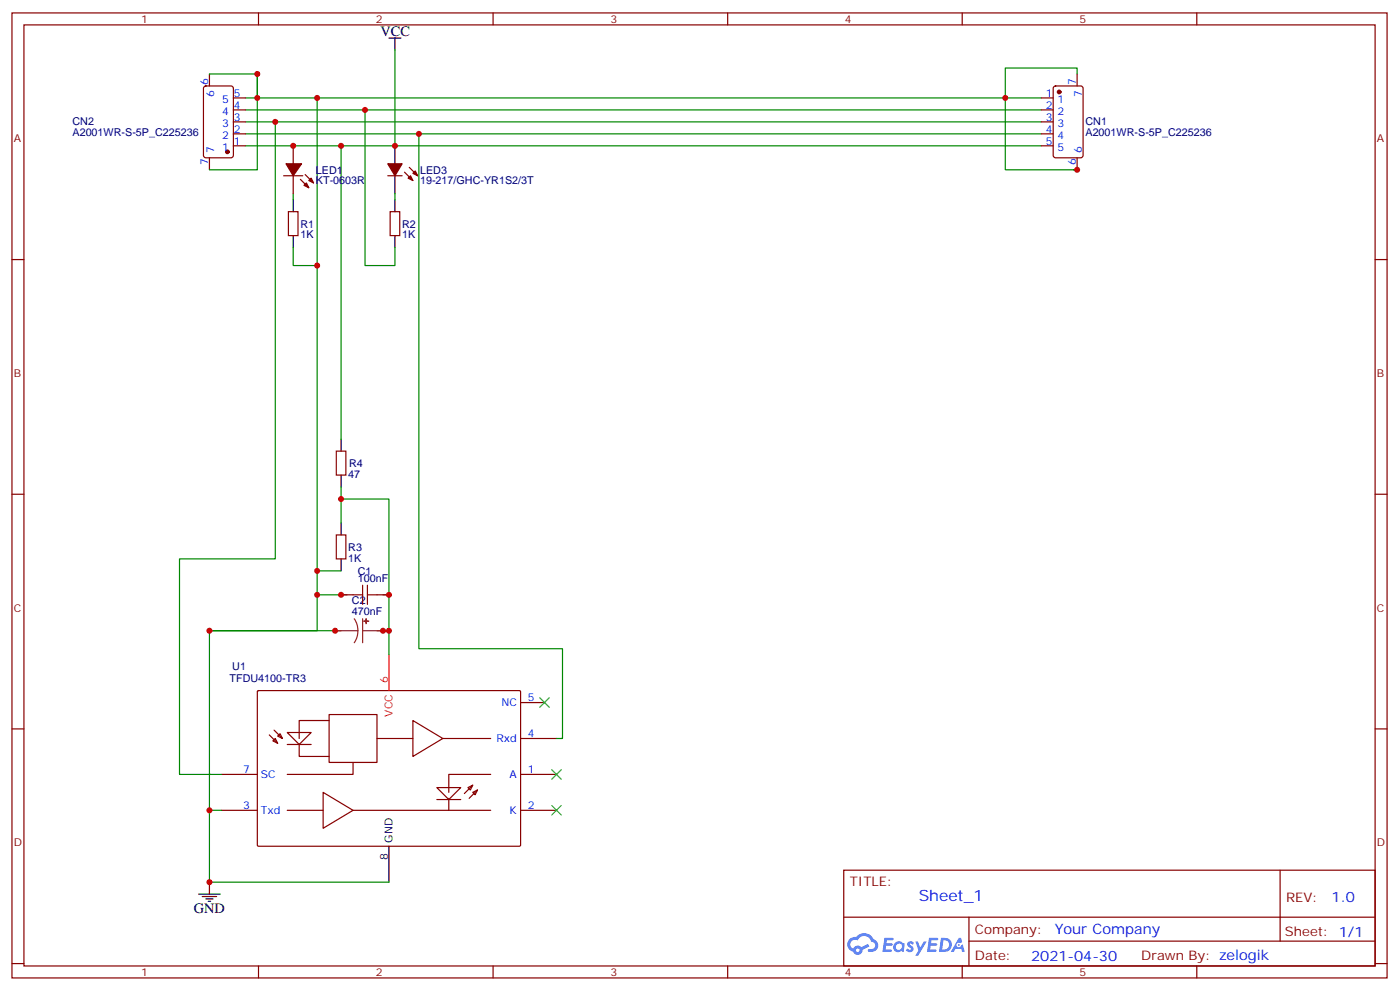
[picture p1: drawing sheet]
<svg xmlns="http://www.w3.org/2000/svg" width="413mm" height="292mm" viewBox="0 0 413 292" stroke-linecap="round" stroke-linejoin="round" font-family="sans-serif">
<g fill="none" stroke="#870000" stroke-width=".35">
<path d="M3.5 3.8h405.4v284.3h-405.4zM7.1 7.3h398.2v277.3h-398.2zM76.2 3.8v3.5M145.3 3.8v3.5M214.5 3.8v3.5M283.6 3.8v3.5M352.8 3.8v3.5M3.5 76.5h3.6M405.3 76.5h3.6M3.5 145.6h3.6M405.3 145.6h3.6M3.5 214.8h3.6"/>
<path d="M405.3 214.8h3.6M248.7 256.4h156.6v28.2h-156.6zM377.3 256.4v20.9M248.7 270.2h156.5M285.6 277.3h119.6M285.6 270.2v14.2M3.5 283.9h3.6M76.2 284.6v3.5M145.3 284.6v3.5M214.5 284.6v3.5M283.6 284.6v3.5M352.8 284.6v3.5"/>
<path d="M405.3 283.9h3.6"/>
</g>
<g fill="#5487ff">
<path d="M267.7 277.6a1.22 1.22 0 0 1 1.7 .2l-.4 .6a.47 .47 0 0 0-.3-.4 .47 .47 0 0 0-.5 .2l.1 .2a1.14 1.14 0 0 1 .8 1.8 1.14 1.14 0 0 1-1.9 0l-.2-.2 .5-.6 .7 .5a.29 .29 0 0 0 .3-.3 .29 .29 0 0 0-.2-.3 1.04 1.04 0 0 1-.6-1.7z"/>
<path d="M260.7 276.3h2.4l.3 .2-.2 .5-1.8 .1-.1 .8h1.5l.3 .4-.3 .4h-1.6l-.2 1.1h1.7l.2 .3-.2 .3-2.6 .1z"/>
<path d="M273.8 276.3h2.4l.3 .2-.1 .5-1.8 .1-.2 .8h1.6l.3 .4-.4 .4h-1.6l-.1 1.1h1.7l.2 .3-.2 .3-2.6 .1z"/>
<path d="M282.6 276.3h.7l.3 1.3-.6 .3a.69 .69 0 0 0-1 .3 .69 .69 0 0 0 .4 .9 .69 .69 0 0 0 .9-.6l.5-.2 .6 2.2h-.8l-.2-.9h-1.8l-.5 .9h-.8z"/>
<path d="M269.8 277.4h.8l.6 1.8 1.1-1.8h.9l-2.6 4.2h-.8l.9-1.5z"/>
<path d="M277.4 276.3l-.6 4.2h1.3a2.11 2.11 0 0 0 2.5-2.1 2.11 2.11 0 0 0-2.5-2.1zM278.1 277.1a1.39 1.39 0 0 1 1.7 1.4 1.39 1.39 0 0 1-1.8 1.3h-.3z"/>
<path d="M263.7 277.9a1.54 1.54 0 0 0-.1 2.2 1.54 1.54 0 0 0 2.2 .1l.6 .3 .3-2.3-.2-.3h-.4a1.49 1.49 0 0 0-2.4 0zM264 278.9a.94 .94 0 0 1 1.8 0 .94 .94 0 0 1-1.8 0z"/>
<path d="M250.4 276.7a2.18 2.18 0 0 0 1.1 3.7 1.44 1.44 0 0 0 1.6 .9 1.44 1.44 0 0 0 1.2-1.4l2-1.1-.5-.7-1.9 1a1.47 1.47 0 0 0-2.4 .4 1.39 1.39 0 0 1-.7-1.9 1.39 1.39 0 0 1 2-.5 2.12 2.12 0 0 1 2.2-1.3 2.12 2.12 0 0 1 1.9 1.7 1.14 1.14 0 0 1 1.1 1.4 1.14 1.14 0 0 1-1.7 .7 .43 .43 0 0 0-.5 .4 .43 .43 0 0 0 .4 .5 1.98 1.98 0 0 0 2.5-1.2 1.98 1.98 0 0 0-1.2-2.6 3.1 3.1 0 0 0-5.3-.6l-.9 .1zM252.3 280a.55 .55 0 0 1 1.1 0 .55 .55 0 0 1-1.1 0z"/>
<circle cx="282.6" cy="278.4" r=".26"/>
</g>
<path d="M61.7 21.8h14.1v7.1M72.3 28.9h234.6M72.3 32.4h234.6M72.3 35.9h234.6M72.3 39.4h234.6M75.8 21.8v28.2h-14.1M107.6 32.4v45.8h8.8v-5.2M317.5 21.8v-1.8h-21.2v30h21.2h-1.1M72.3 43h234.6" fill="none" stroke="#008700" stroke-width=".35"/>
<g fill="none" stroke="#870000" stroke-width=".35">
<path d="M60.2 25.5l.5-.2h7.4l.6 .5 .1 20-.5 .6-7.6 .1-.7-.5v-20zM61.7 21.8v3.5M68.8 39.4h3.5M68.8 35.9h3.5M68.8 32.4h3.5M68.8 28.9h3.5M306.9 39.4h3.5M306.9 35.9h3.5M306.9 32.4h3.5M306.9 28.9h3.5M310.7 25.5l.4-.2h7.5l.6 .5 .1 20-.5 .6-7.7 .1-.6-.5-.1-20zM317.5 21.8v3.5"/>
<path d="M61.7 46.5v3.5M68.8 43h3.5M306.9 43h3.5M317.5 46.5v3.5M75.9 203.7l.3-.2h77.1l.2 .3-.1 45.4-.3 .1h-77.1l-.2-.3zM97 210.5h14.1v14.1h-14.1z"/>
</g>
<g fill="#870000" stroke="#870000" stroke-width=".35">
<circle cx="67" cy="44.7" r=".53"/>
<circle cx="312.2" cy="27.1" r=".53"/>
</g>
<g fill="#fff" stroke="#870000" stroke-width=".35">
<path d="M84.7 215.8h7l-3.5 3.6z"/>
<path d="M81.8 216.9l.7-.7 .8 1.4z"/>
<path d="M81.1 217.6l.7 1.4-1.4-.7z"/>
<path d="M128.8 232.1h7l-3.5 3.5z"/>
<path d="M139.3 233.5l1.5-.7-.7 1.4z"/>
<path d="M137.9 232.1l1.4-.7-.7 1.4z"/>
</g>
<g fill="none" stroke="#870000" stroke-width=".35">
<path d="M83.6 51.8h5.7M86.4 43v5.3M86.4 51.8v5.3M88.5 52.8l2.5 2.5M90 51.4l2.4 2.5M114.3 51.8h4.2M119.2 50.7l2.5 2.5M120.6 49.3l2.5 2.5M85 62.4h2.8v7h-2.8zM115 62.4h2.8v7h-2.8zM99.1 132.9h2.9v7.1h-2.9zM99.1 157.6h2.9v7.1h-2.9z"/>
<path d="M100.5 175.3h3.6M111.1 175.3h3.6M79.4 216.5l2.4 2.5M80.8 215.1l2.5 2.5M84.7 219.4h7M88.2 219.4v3.5h8.8M97 212.3h-8.8v5.3M111.1 217.6h10.6M121.7 212.3l8.8 5.3-8.8 5.3zM130.5 217.6h14.1M153.5 217.6h10.5M153.5 207h7"/>
<path d="M65.3 238.8h10.5M65.3 228.2h10.5M84.7 238.8h10.5M95.2 233.5l8.9 5.3-8.9 5.3zM104.1 224.6v3.6h-19.4M104.1 238.8h40.5M128.8 235.6h7M132.3 235.2v3.6M139.3 231.4l-2.4 2.4M140.8 232.8l-2.5 2.4M144.6 228.2h-12.3v5.3M153.5 238.8h10.5"/>
<path d="M153.5 228.2h10.5"/>
</g>
<g fill="none" stroke="#000" stroke-width=".35">
<path d="M114.7 11.2h3.5M116.4 11.2v3.5M86.4 58.8v3.6M116.4 43v5.3M116.4 51.8v5.3M116.4 58.8v3.6M86.4 69.4v3.6M116.4 69.4v3.6M100.5 129.4v3.5M100.5 140v3.5M100.5 154.1v3.5M100.5 164.7v3.5"/>
<path d="M61.7 259.9v3.6M114.7 249.3v10.6M58.6 263.5h6.3M59.6 264.2h4.3M60.7 264.9h2.1M61.4 265.6h.7"/>
</g>
<path d="M114.7 192.9v10.6" fill="none" stroke="#f00" stroke-width=".35"/>
<g fill="none" stroke="#008700" stroke-width=".35">
<path d="M116.4 14.7v28.3M81.1 35.9v128.8h-28.2v63.5h12.4M93.5 28.9v139.3h7M123.5 39.4v151.7h42.3v26.5h-1.8M86.4 57.1v1.7M100.5 43v86.4M116.4 57.1v1.7M86.4 73v5.2h7.1M100.5 147h14.2v45.9M100.5 143.5v10.6M93.5 168.2v17.6h-31.8v74.1h53M93.5 175.3h8.8"/>
<path d="M112.9 175.3h1.8M61.7 185.8h38.8M111.1 185.8h3.6M61.7 238.8h3.6"/>
</g>
<path d="M159.1 205.6l2.8 2.8M161.9 205.6l-2.8 2.8M162.6 226.8l2.9 2.8M162.6 237.3l2.9 2.9M165.5 226.8l-2.9 2.8M165.5 237.3l-2.9 2.9" fill="none" stroke="#3c3" stroke-width=".35"/>
<g fill="#870000" stroke="#870000" stroke-width=".35">
<path d="M89.6 54.6l.7-.7 .7 1.4z"/>
<path d="M91 53.2l.7-.7 .7 1.4z"/>
<path d="M84.3 48.3h4.6l-2.5 3.5z"/>
<path d="M114.3 48.3h4.2l-2.1 3.5z"/>
<path d="M120.3 52.5l.7-.7 .7 1.4z"/>
<path d="M122.4 50.4l.7 1.4-1.4-.7z"/>
</g>
<path d="M98.8 185.8h6.7M104.4 182.3l.8 1.7 .3 1.8M105.5 185.8l-.3 1.9-.8 1.7M106.9 185.8h6M106.9 182.3v7.1" fill="none" stroke="#8c2424" stroke-width=".35"/>
<g fill="#8c2424" stroke="#8c2424" stroke-width=".35">
<path d="M107.9 182.3v1.4z"/>
<path d="M107.2 183l1.5 .1z"/>
</g>
<path d="M104.1 175.3h2.8M106.9 172.4v5.7M108.3 175.3h2.8M108.3 172.4v5.7" fill="none" stroke="#a10000" stroke-width=".35"/>
<g fill="#c00">
<circle cx="75.8" cy="28.9" r=".88"/>
<circle cx="116.4" cy="43" r=".88"/>
<circle cx="107.6" cy="32.4" r=".88"/>
<circle cx="81.1" cy="35.9" r=".88"/>
<circle cx="100.5" cy="43" r=".88"/>
<circle cx="93.5" cy="28.9" r=".88"/>
<circle cx="100.5" cy="147" r=".88"/>
<circle cx="61.7" cy="238.8" r=".88"/>
<circle cx="93.5" cy="78.2" r=".88"/>
<circle cx="123.5" cy="39.4" r=".88"/>
<circle cx="93.5" cy="175.3" r=".88"/>
<circle cx="61.7" cy="185.8" r=".88"/>
<circle cx="114.7" cy="175.3" r=".88"/>
<circle cx="93.5" cy="168.2" r=".88"/>
<circle cx="61.7" cy="259.9" r=".88"/>
<circle cx="75.8" cy="21.8" r=".88"/>
<circle cx="296.3" cy="28.9" r=".88"/>
<circle cx="317.5" cy="50" r=".88"/>
<circle cx="86.4" cy="43" r=".88"/>
<circle cx="114.7" cy="185.8" r=".88"/>
<circle cx="112.9" cy="185.8" r=".88"/>
<circle cx="98.8" cy="185.8" r=".88"/>
<circle cx="100.5" cy="175.3" r=".88"/>
</g>
<text font-size="4.6" fill="#00f" x="270.8" y="265.4">Sheet_1</text>
<g font-size="4.2">
<text x="112.2" y="10.5">VCC</text>
<text x="57.1" y="269.1">GND</text>
</g>
<g font-size="4.2" fill="#00f">
<text x="392.5" y="265.7">1.0</text>
<text x="310.9" y="275.2">Your Company</text>
<text x="304" y="283">2021-04-30</text>
</g>
<g font-size="3.9" fill="#800">
<text x="250.5" y="261">TITLE:</text>
<text x="379.1" y="265.7">REV:</text>
<text x="287.4" y="275.2">Company:</text>
<text x="378.7" y="275.8">Sheet: 1/1</text>
<text x="287.4" y="282.9">Date:</text>
<text x="336.4" y="282.9">Drawn By: zelogik</text>
</g>
<g font-size="3.2" fill="#800">
<text x="41.6" y="6.8">1</text>
<text x="110.8" y="6.8">2</text>
<text x="179.9" y="6.8">3</text>
<text x="249.1" y="6.8">4</text>
<text x="318.2" y="6.8">5</text>
<text x="4.1" y="41.9">A</text>
<text x="405.9" y="41.9">A</text>
<text x="4.1" y="111.1">B</text>
<text x="405.9" y="111.1">B</text>
<text x="4.1" y="180.2">C</text>
<text x="405.9" y="180.2">C</text>
<text x="4.1" y="249.3">D</text>
<text x="405.9" y="249.3">D</text>
<text x="41.6" y="287.6">1</text>
<text x="110.8" y="287.6">2</text>
<text x="179.9" y="287.6">3</text>
<text x="249.1" y="287.6">4</text>
<text x="318.2" y="287.6">5</text>
</g>
<g font-size="3.2" fill="#00f">
<text x="61.4" y="25.2" transform="rotate(-90 61.4 25.2)">6</text>
<text x="63.1" y="28.6" transform="rotate(-90 63.1 28.6)">6</text>
<text x="69" y="28.5">5</text>
<text x="308.3" y="28.5">1</text>
<text x="317.1" y="25.2" transform="rotate(-90 317.1 25.2)">7</text>
<text x="318.9" y="28.6" transform="rotate(-90 318.9 28.6)">7</text>
<text x="65.5" y="33.8">4</text>
<text x="65.5" y="30.3">5</text>
<text x="69" y="35.6">3</text>
<text x="69" y="32">4</text>
<text x="308.3" y="32">2</text>
<text x="308.3" y="35.6">3</text>
<text x="311.7" y="30.3">1</text>
<text x="311.7" y="33.8">2</text>
<text x="65.5" y="40.9">2</text>
<text x="65.5" y="37.3">3</text>
<text x="69" y="39.1">2</text>
<text x="308.3" y="39.1">4</text>
<text x="311.7" y="37.3">3</text>
<text x="311.7" y="40.9">4</text>
<text x="63.1" y="45.2" transform="rotate(-90 63.1 45.2)">7</text>
<text x="65.5" y="44.4">1</text>
<text x="69" y="42.6">1</text>
<text x="308.3" y="42.6">5</text>
<text x="311.7" y="44.4">5</text>
<text x="318.9" y="45.2" transform="rotate(-90 318.9 45.2)">6</text>
<text x="61.4" y="48.7" transform="rotate(-90 61.4 48.7)">7</text>
<text x="317.1" y="48.7" transform="rotate(-90 317.1 48.7)">6</text>
<text x="147.8" y="208.1">NC</text>
<text x="155.6" y="206.7">5</text>
<text x="146.3" y="218.7">Rxd</text>
<text x="155.6" y="217.2">4</text>
<text x="71.7" y="227.8">7</text>
<text x="155.6" y="227.8">1</text>
<text x="76.9" y="229.2">SC</text>
<text x="150.2" y="229.2">A</text>
<text x="71.7" y="238.4">3</text>
<text x="76.9" y="239.8">Txd</text>
<text x="150.2" y="239.8">K</text>
<text x="155.6" y="238.4">2</text>
</g>
<g font-size="3.2" fill="#000080">
<text x="21.4" y="40.1">A2001WR-S-5P_C225236</text>
<text x="21.4" y="37">CN2</text>
<text x="320" y="40.1">A2001WR-S-5P_C225236</text>
<text x="320" y="37">CN1</text>
<text x="93.1" y="51.1">LED1</text>
<text x="123.8" y="51.1">LED3</text>
<text x="93.1" y="54.3">KT-0603R</text>
<text x="123.8" y="54.3">19-217/GHC-YR1S2/3T</text>
<text x="88.5" y="70.2">1K</text>
<text x="88.5" y="67.1">R1</text>
<text x="118.5" y="70.2">1K</text>
<text x="118.5" y="67.1">R2</text>
<text x="102.9" y="137.6">R4</text>
<text x="102.7" y="140.8">47</text>
<text x="102.7" y="165.4">1K</text>
<text x="102.7" y="162.3">R3</text>
<text x="105.5" y="171.4">100nF</text>
<text x="105.5" y="169.4">C1</text>
<text x="103.7" y="178.1">C2</text>
<text x="103.7" y="181.3">470nF</text>
<text x="68.5" y="197.6">U1</text>
<text x="67.7" y="201.1">TFDU4100-TR3</text>
</g>
<g font-size="3.2" fill="#f00">
<text x="114.3" y="201.4" transform="rotate(-90 114.3 201.4)">6</text>
<text x="115.7" y="211.1" transform="rotate(-90 115.7 211.1)">VCC</text>
</g>
<g font-size="3.2">
<text x="115.7" y="248.3" transform="rotate(-90 115.7 248.3)">GND</text>
<text x="114.3" y="253.5" transform="rotate(-90 114.3 253.5)">8</text>
</g>
</svg>
